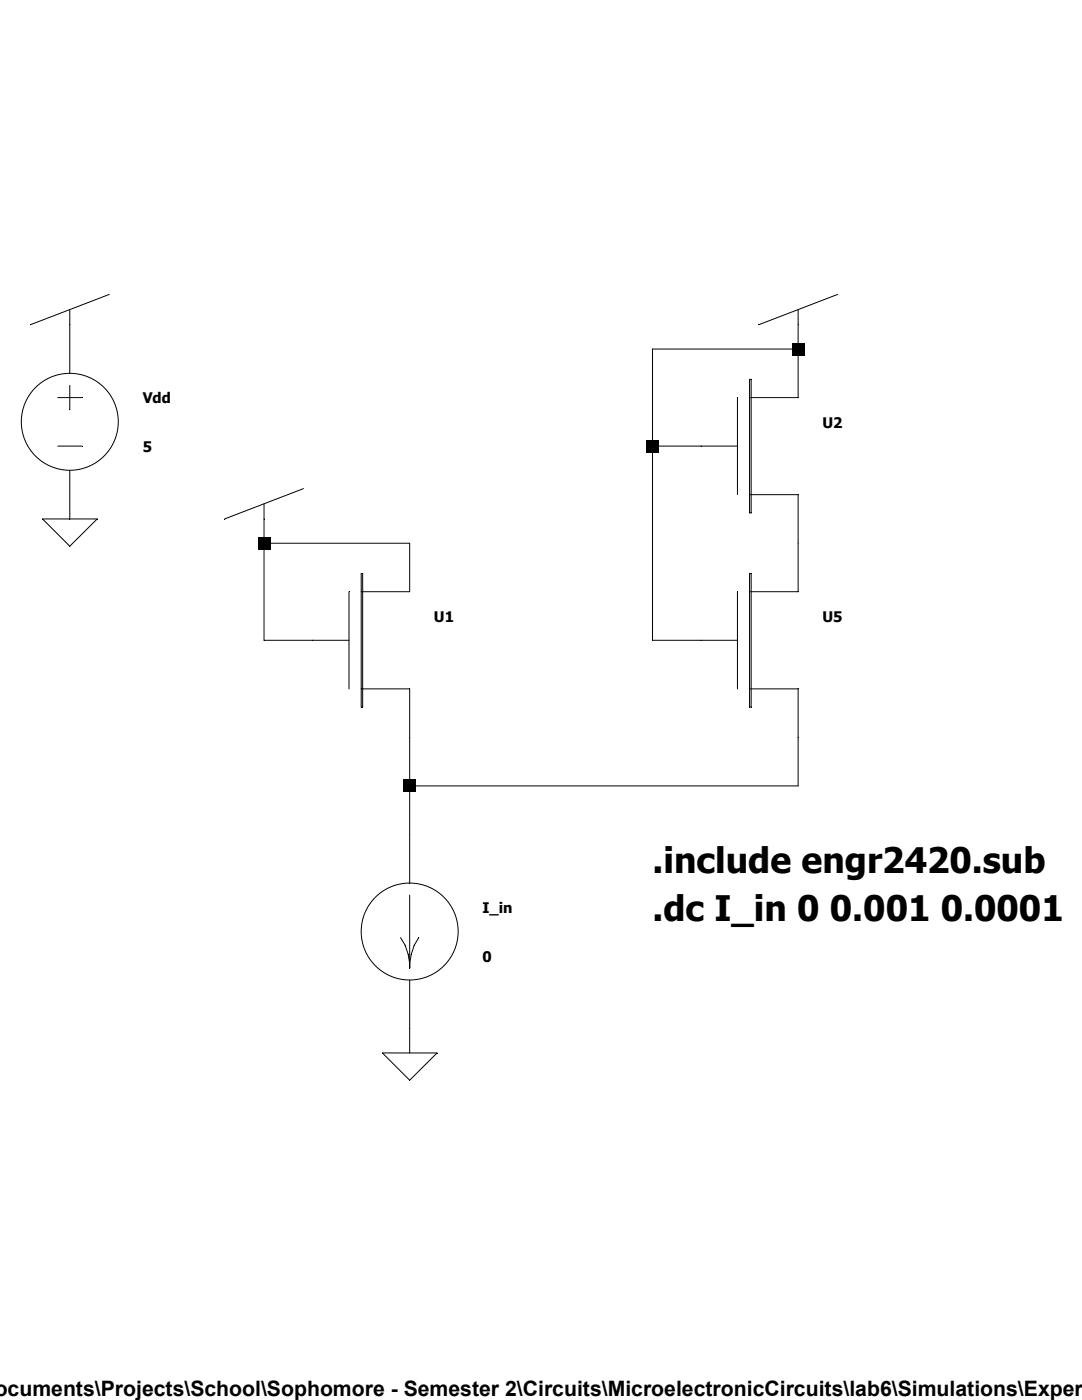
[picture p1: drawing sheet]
<svg xmlns="http://www.w3.org/2000/svg" width="216mm" height="279mm" viewBox="0 0 216 279" stroke-linecap="round" stroke-linejoin="round" font-family="sans-serif">
<g fill="none" stroke="#000" stroke-width=".2">
<path d="M21.8 58.8l-15.7 6M167.1 58.8l-15.7 6M11.5 79.4h4.9M13.9 61.8v12.7M13.9 76.9v4.9M147.2 79.4v19.3M149.6 75.7h.3v26.7h-.3zM159.3 69.7h-29.1v58.1h17M159.3 61.8v17.6h-9.7M11.5 89h4.9M13.9 93.9v9.7M60.6 97.5l-15.8 6.1"/>
<path d="M130.2 89h17M149.6 98.7h9.7v19.4h-9.7M8.5 103.6h10.9l-5.5 5.4zM52.7 100.5v27.3h16.9M52.7 108.4h29v9.7h-9.6M69.6 118.1v19.4M72.1 114.5h.3v26.6h-.3zM147.2 118.1v19.4M149.6 114.5h.3v26.6h-.3zM72.1 137.5h9.6v38.7M149.6 137.5h9.7v19.3h-77.6M81.7 178.6v14.6"/>
<path d="M79.9 187.1l.9 1.5 .6 1.9 .3 1.8 .4-1.8 .6-1.9 .9-1.5M81.7 195.6v14.5M76.3 210.1h10.9l-5.5 5.5z"/>
<circle cx="13.9" cy="84.2" r="9.7"/>
<circle cx="81.7" cy="185.9" r="9.7"/>
</g>
<path d="M158.1 68.5h2.4v2.4h-2.4zM129 87.8h2.4v2.5h-2.4zM51.5 107.2h2.4v2.4h-2.4zM80.5 155.6h2.5v2.5h-2.5z" fill="#000"/>
<g font-size="7">
<text x="130.2" y="174.2">.include engr2420.sub</text>
<text x="130.2" y="183.9">.dc I_in 0 0.001 0.0001</text>
</g>
<text font-size="4.2" x="1.5" y="278.6">cuments\Projects\School\Sophomore - Semester 2\Circuits\MicroelectronicCircuits\lab6\Simulations\Exper</text>
<g font-size="2.9">
<text x="28.5" y="80.5">Vdd</text>
<text x="164.1" y="85.3">U2</text>
<text x="28.5" y="90.2">5</text>
<text x="86.6" y="124.1">U1</text>
<text x="164.1" y="124.1">U5</text>
<text x="96.3" y="182.2">I_in</text>
<text x="96.3" y="191.9">0</text>
</g>
</svg>
